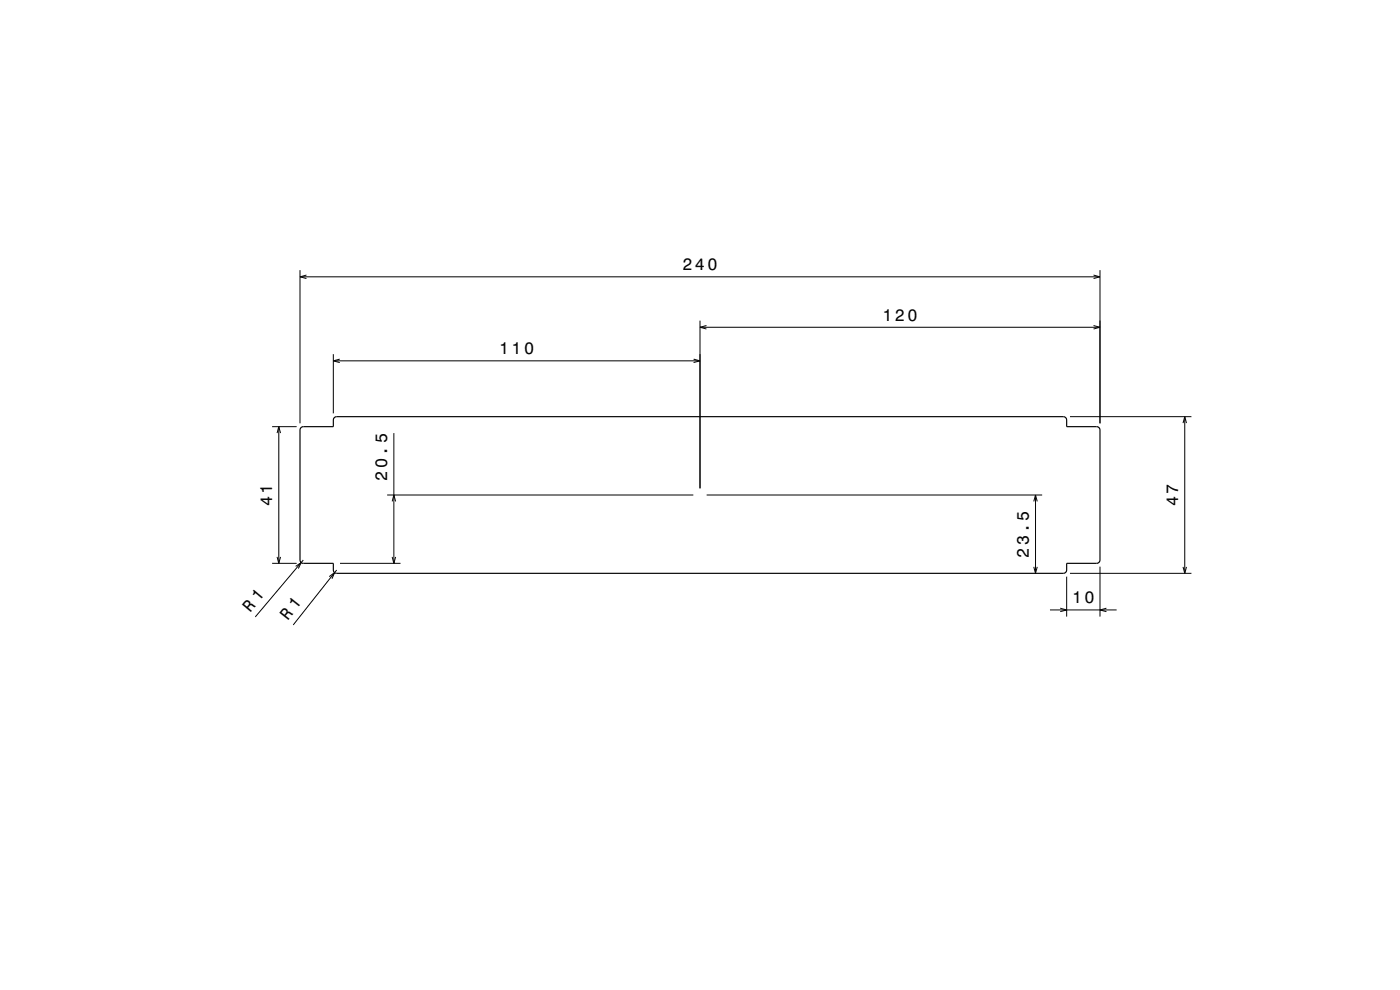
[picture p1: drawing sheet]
<svg xmlns="http://www.w3.org/2000/svg" width="420mm" height="297mm" viewBox="0 0 420 297" stroke-linecap="round" stroke-linejoin="round" font-family="sans-serif">
<g fill="none" stroke="#000" stroke-width=".3">
<path d="M90 81v46M90 83h240M91.9 82.5l-1.9 .5 1.9 .6M210 96.2v50.3M210 98.2h120M211.9 97.7l-1.9 .5 1.9 .5M328.1 97.7l1.9 .5-1.9 .5M328.1 82.5l1.9 .5-1.9 .6M330 81v46M100 106.3v17.7M100 108.3h110M101.9 107.7l-1.9 .6 1.9 .5"/>
<path d="M208.1 107.7l1.9 .6-1.9 .5M81.6 128h7.4M83.1 129.9l.5-1.9 .6 1.9M83.6 128v41M118.2 129.9v39.1M321 125h36.4M354.9 126.9l.5-1.9 .5 1.9M355.4 125v47M116.2 148.5h91.8M117.6 150.4l.6-1.9 .5 1.9M212 148.5h100.7M310.1 150.4l.6-1.9 .5 1.9"/>
<path d="M310.7 148.5v23.5M81.6 169h7.4M83.1 167.1l.5 1.9 .6-1.9M88.7 169.9l1.7-1.1-.9 1.8M91 168l-14.4 17.1M98.8 173l1.6-1.2-.8 1.8M101 171l-13 16.5M102 169h18.2M117.6 167.1l.6 1.9 .5-1.9M310.1 170.1l.6 1.9 .5-1.9M320 173v12M321 172h36.4"/>
<path d="M330 170v15M354.9 170.1l.5 1.9 .5-1.9M315 183h20M318.1 182.5l1.9 .5-1.9 .5M331.9 182.5l-1.9 .5 1.9 .5"/>
</g>
<path d="M90.3 128.3l.7-.3h9l.1-2.3 .4-.6 .5-.1h218.1l.4 .2 .5 .6v2.2h9.1l.4 .2 .5 .6v39.3l-.3 .6-.7 .3h-9l-.1 2.3-.2 .4-.7 .3h-218.1l-.6-.3-.3-.5v-2.2h-9.1l-.4-.2-.5-.6v-39.2z" fill="none" stroke="#000" stroke-width=".35"/>
<g font-size="5">
<text x="204.7" y="81">240</text>
<text x="264.7" y="96.2">120</text>
<text x="149.7" y="106.3">110</text>
<text x="116.2" y="144.2" transform="rotate(-90 116.2 144.2)">20.5</text>
<text x="81.6" y="151.9" transform="rotate(-90 81.6 151.9)">41</text>
<text x="353.4" y="151.9" transform="rotate(-90 353.4 151.9)">47</text>
<text x="308.7" y="167.4" transform="rotate(-90 308.7 167.4)">23.5</text>
<text x="75.1" y="183.8" transform="rotate(-50 75.1 183.8)">R 1</text>
<text x="321.6" y="181">10</text>
<text x="86.4" y="186.3" transform="rotate(-52 86.4 186.3)">R 1</text>
</g>
</svg>
